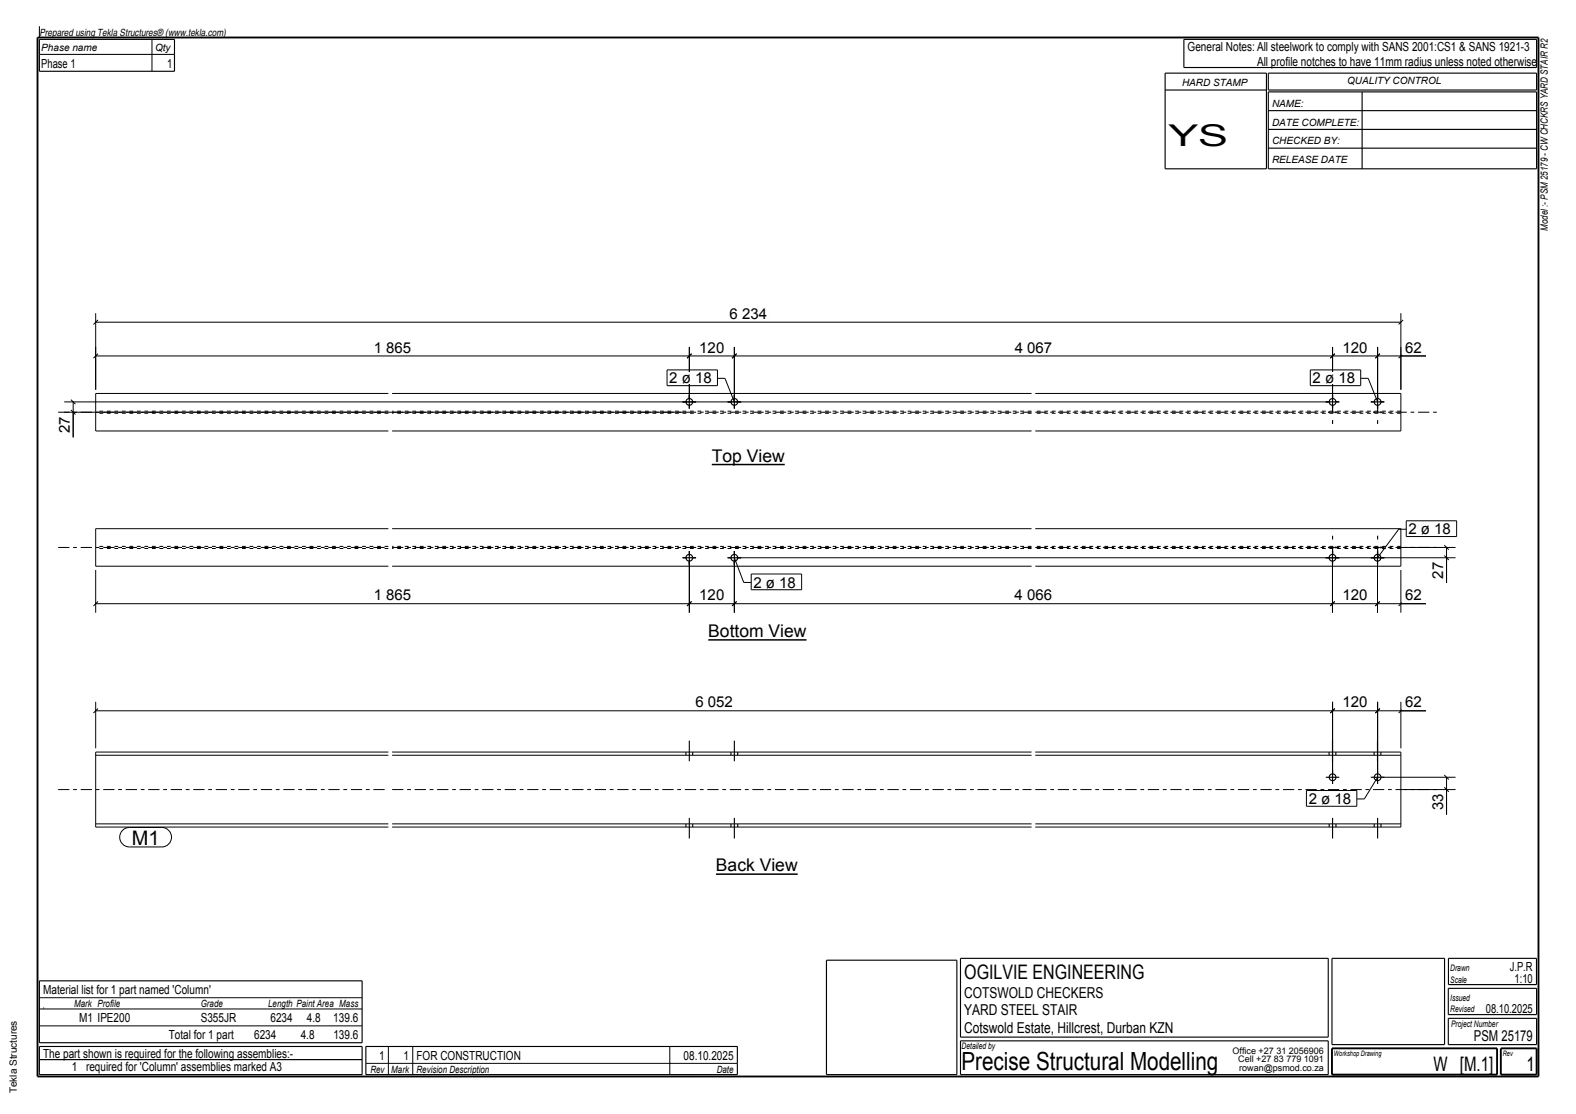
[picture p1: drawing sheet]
<svg xmlns="http://www.w3.org/2000/svg" width="420mm" height="297mm" viewBox="0 0 420 297" stroke-linecap="round" stroke-linejoin="round" font-family="sans-serif">
<path d="M10 10h400v277h-400z" fill="none" stroke="#000" stroke-width=".5"/>
<path d="M189.7 123.8h19.4" fill="none" stroke="#000" stroke-width=".4"/>
<path d="M189.7 119.6h19.4v3.5h-19.4z" fill-rule="evenodd" fill="#fefefb"/>
<path d="M190.8 233.1h21.8" fill="none" stroke="#000" stroke-width=".4"/>
<path d="M190.8 228.8h21.8v3.5h-21.8z" fill-rule="evenodd" fill="#fefefb"/>
<path d="M188.8 170.6h26.1" fill="none" stroke="#000" stroke-width=".4"/>
<path d="M188.8 166.4h26.1v3.5h-26.1z" fill-rule="evenodd" fill="#fefefb"/>
<path d="M103.5 110.2h-78M103.5 109.6h-78M274.9 110.2h-170.4M274.9 109.6h-170.4M373.3 110.2h-97.4M373.3 109.6h-97.4M103.5 145.7h-78M103.5 146.2h-78M274.9 145.7h-170.4M274.9 146.2h-170.4M373.3 145.7h-97.4M373.3 146.2h-97.4" fill="none" stroke="#000" stroke-width=".27" stroke-dasharray="1 1 1 1" stroke-linecap="butt"/>
<path d="M354.2 110.2v-.6M355.1 108v5M356 110.2v-.6M366.2 110.2v-.6M367.1 108v5M368 110.2v-.6M354.2 145.7v.5M355.1 147.8v-5M356 145.7v.5M366.2 145.7v.5M367.1 147.8v-5M368 145.7v.5" fill="none" stroke="#000" stroke-width=".3" stroke-dasharray="2 2" stroke-linecap="butt"/>
<g fill="none" stroke="#000" stroke-width=".3">
<path d="M10.5 10.5h36v8.5h-36zM310.5 19.5h27v25.5h-27zM315.5 10.5h94v7.5h-94zM338 19.5h71.5v4.5h-71.5zM310.5 24h27M338 24.5h71.5v20.5h-71.5zM338 29.5h71.5M338 34.5h71.5M338 39.5h71.5M363 24.5v20.5M181.9 107.1h3.6M183.7 105.4v3.6"/>
<path d="M193.9 107.1h3.6M195.7 105.4v3.6M353.3 107.1h3.6M355.1 105.4v3.6M365.3 107.1h3.6M367.1 105.4v3.6M181.9 148.7h3.6M183.7 146.9v3.6M193.9 148.7h3.6M195.7 146.9v3.6M353.3 148.7h3.6M355.1 146.9v3.6"/>
<path d="M365.3 148.7h3.6M367.1 146.9v3.6M183.7 197.5v5.5M195.7 197.5v5.5M355.1 197.5v5.5M367.1 197.5v5.5M182.8 200.5v.9M182.8 219.7v.8M183.7 218.1v5.5M184.6 200.5v.9M184.6 219.7v.8M194.8 200.5v.9"/>
<path d="M194.8 219.7v.8M195.7 218.1v5.5M196.6 200.5v.9M196.6 219.7v.8M353.3 207.2h3.6M354.2 200.5v.9M354.2 219.7v.8M355.1 205.4v3.6M355.1 218.1v5.5M356 200.5v.9M356 219.7v.8M365.3 207.2h3.6"/>
<path d="M366.2 200.5v.9M366.2 219.7v.8M367.1 205.4v3.6M367.1 218.1v5.5M368 200.5v.9M368 219.7v.8M220.2 256h34.8v30.5h-34.8zM256 255.5h98v21h-98zM355 255.5h30v23h-30zM386 255.5h23.5v7h-23.5zM10.5 279h86v7.5h-86zM10.5 261.5h86v16.5h-86z"/>
<path d="M97.5 279h99v7.5h-99zM256 277.5h98v9h-98zM386 263.5h23.5v7h-23.5zM386 271.5h23.5v7h-23.5z"/>
<circle cx="183.7" cy="107.2" r=".9"/>
<circle cx="195.7" cy="107.2" r=".9"/>
<circle cx="355.1" cy="107.2" r=".9"/>
<circle cx="367.1" cy="107.2" r=".9"/>
<circle cx="183.7" cy="148.7" r=".9"/>
<circle cx="195.7" cy="148.7" r=".9"/>
<circle cx="355.1" cy="148.7" r=".9"/>
<circle cx="367.1" cy="148.7" r=".9"/>
<circle cx="355.1" cy="207.2" r=".9"/>
<circle cx="367.1" cy="207.2" r=".9"/>
</g>
<g fill="none" stroke="#000" stroke-width=".27">
<path d="M10.5 7v3M10.5 14.5h36M40.5 10.5v8.5M25.5 83.5v20.4M25.5 94.9h354.5M25.5 85.9h347.8M26.1 94.3l-1.2 1.2M26.1 85.3l-1.2 1.2M183.7 92.5v13.7M184.3 94.3l-1.2 1.2M195.7 92.5v13.7M196.3 94.3l-1.2 1.2"/>
<path d="M355.1 92.5v13.7M355.7 94.3l-1.2 1.2M367.1 92.5v13.7M367.7 94.3l-1.2 1.2M373.3 83.5v20.4M373.9 94.3l-1.2 1.2M373.9 85.3l-1.2 1.2M17.1 109.9h165.6M17.1 107.1h337M18.9 109.3l1.2 1.2M18.9 106.6l1.2 1.2M19.5 107.1v9.5"/>
<path d="M103.5 104.9h-78v10h78M104.5 114.9h170.4M104.5 104.9h170.4M191.2 100.9h2l2.5 6.2M275.9 104.9h97.4v10h-97.4M362.6 100.9h2l2.5 6.2M25.5 152v11.4M103.5 141h-78v10h78M104.5 141h170.4M104.5 151h170.4M183.7 149.7v13.7M195.7 149.7v13.7"/>
<path d="M195.7 148.7l2.5 6.6h2M196.7 148.7h191.2M275.9 141h97.4v10h-97.4M355.1 149.7v13.7M367.1 149.7v13.7M373.3 152v11.4M374.3 146h13.6M374.8 141.1h-2l-5.7 7.6M384.9 148.1l1.2 1.2M384.9 145.4l1.2 1.2M385.5 146v9.4M25.5 161h354.5"/>
<path d="M26.1 160.4l-1.2 1.2M184.3 160.4l-1.2 1.2M196.3 160.4l-1.2 1.2M355.7 160.4l-1.2 1.2M367.7 160.4l-1.2 1.2M373.9 160.4l-1.2 1.2M25.5 187.1v12.4M25.5 189.5h354.5M26.1 188.9l-1.2 1.2M355.1 187.1v19.1M355.7 188.9l-1.2 1.2M367.1 187.1v19.1"/>
<path d="M367.7 188.9l-1.2 1.2M373.3 187.1v12.4M373.9 188.9l-1.2 1.2M25.5 201.4h78M25.5 219.7h78M103.5 200.5h-78v20h78M104.5 200.5h170.4M104.5 201.4h170.4M104.5 219.7h170.4M275.9 200.5h97.4v20h-97.4M275.9 201.4h97.4M275.9 219.7h97.4"/>
<path d="M367.1 207.2l-3.5 5.8h-2M368.1 207.2h19.8M374.3 210.5h13.6M384.9 209.9l1.2 1.2M384.9 206.6l1.2 1.2M385.5 207.2v10M104.5 220.5h170.4M10.5 266h86M10.5 273.5h86M10.5 269h86M11.5 268.7h.1M97.5 279h99"/>
<path d="M103.5 279v7.5M110 279v7.5M178.5 279v7.5M10.5 282.5h86M97.5 283.5h99M184 286.5h.1"/>
</g>
<path d="M15.5 109.9h88M104.5 109.9h170.4M275.9 109.9h107.4M15.5 146h88M104.5 146h170.4M275.9 146h107.4M15.5 210.5h88M104.5 210.5h170.4M275.9 210.5h107.4" fill="none" stroke="#000" stroke-width=".27" stroke-dasharray="3 1 1 1" stroke-linecap="butt"/>
<path d="M355 279.5h44v7h-44zM400 279.5h9.5v7h-9.5z" fill="none" stroke="#000" stroke-width=".5"/>
<g fill="#fefefb">
<path d="M269.8 90.4h11.2v4.2h-11.2z" fill-rule="evenodd"/>
<path d="M178.4 99.2h11.3v3h-11.3z" fill-rule="evenodd"/>
<path d="M178.4 99.2h11.3v3h-11.3z" fill-rule="evenodd"/>
</g>
<path d="M190.6 99.2v3" fill="none" stroke="#fefefb" stroke-width=".27"/>
<path d="M177.8 98.6h13.4v4.2h-13.4z" fill="none" stroke="#000" stroke-width=".27"/>
<g fill="#fefefb">
<path d="M349.8 99.2h11.3v3h-11.3z" fill-rule="evenodd"/>
<path d="M349.8 99.2h11.3v3h-11.3z" fill-rule="evenodd"/>
</g>
<path d="M362 99.2v3" fill="none" stroke="#fefefb" stroke-width=".27"/>
<path d="M349.2 98.6h13.4v4.2h-13.4z" fill="none" stroke="#000" stroke-width=".27"/>
<g fill="#fefefb">
<path d="M373.9 90.4h5.6v4.2h-5.6z" fill-rule="evenodd"/>
<path d="M357.2 90.4h7.9v4.2h-7.9z" fill-rule="evenodd"/>
<path d="M185.8 90.4h7.8v4.2h-7.8z" fill-rule="evenodd"/>
<path d="M99 90.4h11.2v4.2h-11.2z" fill-rule="evenodd"/>
<path d="M193.8 81.4h11.2v4.2h-11.2z" fill-rule="evenodd"/>
<path d="M15 110.4h4.2v5.7h-4.2z" fill-rule="evenodd"/>
<path d="M35.1 221.2h7.4v4h-7.4z" fill-rule="evenodd"/>
<path d="M35.1 221.2h7.4v4h-7.4z" fill-rule="evenodd"/>
</g>
<path d="M32.9 221.2l1.6-.6h8.6a2.6 2.6 0 0 1 2.6 2.6 2.6 2.6 0 0 1-2.6 2.6h-8.6a2.6 2.6 0 0 1-2.5-1.7 2.6 2.6 0 0 1 .9-2.9z" fill="none" stroke="#000" stroke-width=".27"/>
<g fill="#fefefb">
<path d="M348.8 211.4h11.3v3h-11.3z" fill-rule="evenodd"/>
<path d="M348.8 211.4h11.3v3h-11.3z" fill-rule="evenodd"/>
</g>
<path d="M361 211.4v3" fill="none" stroke="#fefefb" stroke-width=".27"/>
<path d="M348.2 210.8h13.4v4.2h-13.4z" fill="none" stroke="#000" stroke-width=".27"/>
<g fill="#fefefb">
<path d="M373.9 185h5.6v4.2h-5.6z" fill-rule="evenodd"/>
<path d="M357.2 185h7.9v4.2h-7.9z" fill-rule="evenodd"/>
<path d="M184.7 185h11.2v4.2h-11.2z" fill-rule="evenodd"/>
<path d="M381 211h4.2v5.7h-4.2z" fill-rule="evenodd"/>
<path d="M375.4 139.4h11.3v3h-11.3z" fill-rule="evenodd"/>
<path d="M375.4 139.4h11.3v3h-11.3z" fill-rule="evenodd"/>
</g>
<path d="M387.6 139.4v3" fill="none" stroke="#fefefb" stroke-width=".27"/>
<path d="M374.8 138.8h13.4v4.2h-13.4z" fill="none" stroke="#000" stroke-width=".27"/>
<g fill="#fefefb">
<path d="M200.8 153.6h11.3v3h-11.3z" fill-rule="evenodd"/>
<path d="M200.8 153.6h11.3v3h-11.3z" fill-rule="evenodd"/>
</g>
<path d="M213 153.6v3" fill="none" stroke="#fefefb" stroke-width=".27"/>
<path d="M200.2 153h13.4v4.2h-13.4z" fill="none" stroke="#000" stroke-width=".27"/>
<g fill="#fefefb">
<path d="M373.9 156.5h5.6v4.2h-5.6z" fill-rule="evenodd"/>
<path d="M357.2 156.5h7.8v4.2h-7.8z" fill-rule="evenodd"/>
<path d="M269.8 156.5h11.2v4.2h-11.2z" fill-rule="evenodd"/>
<path d="M185.8 156.5h7.8v4.2h-7.8z" fill-rule="evenodd"/>
<path d="M99 156.5h11.2v4.2h-11.2z" fill-rule="evenodd"/>
<path d="M381 149.2h4.2v5.7h-4.2z" fill-rule="evenodd"/>
</g>
<text font-size="8" x="311.4" y="39">YS</text>
<text font-size="6.7" x="256.3" y="285.3">Precise Structural Modelling</text>
<g font-size="5.3">
<text x="35.1" y="225.2">M1</text>
<text x="257" y="261">OGILVIE ENGINEERING</text>
<text x="382" y="285.5">W [M.1]</text>
<text x="406.8" y="285.5">1</text>
</g>
<g font-size="4.7">
<text x="189.7" y="123.1">Top View</text>
<text x="188.8" y="169.9">Bottom View</text>
<text x="190.8" y="232.3">Back View</text>
</g>
<g font-size="4">
<text x="194.4" y="85">6 234</text>
<text x="99.6" y="94">1 865</text>
<text x="186.4" y="94">120</text>
<text x="270.4" y="94">4 067</text>
<text x="357.8" y="94">120</text>
<text x="374.5" y="94">62</text>
<text x="178.4" y="102.2">2 ø 18</text>
<text x="349.8" y="102.2">2 ø 18</text>
<text x="18.6" y="115.5" transform="rotate(-90 18.6 115.5)">27</text>
<text x="375.4" y="142.4">2 ø 18</text>
<text x="384.6" y="154.3" transform="rotate(-90 384.6 154.3)">27</text>
<text x="99.6" y="160.1">1 865</text>
<text x="186.4" y="160.1">120</text>
<text x="200.8" y="156.6">2 ø 18</text>
<text x="270.4" y="160.1">4 066</text>
<text x="357.8" y="160.1">120</text>
<text x="374.5" y="160.1">62</text>
<text x="185.3" y="188.6">6 052</text>
<text x="357.8" y="188.6">120</text>
<text x="374.5" y="188.6">62</text>
<text x="348.8" y="214.4">2 ø 18</text>
<text x="384.6" y="216.1" transform="rotate(-90 384.6 216.1)">33</text>
<text x="257" y="266">COTSWOLD CHECKERS</text>
<text x="257" y="270.5">YARD STEEL STAIR</text>
<text x="257" y="275.5">Cotswold Estate, Hillcrest, Durban KZN</text>
<text x="392.8" y="277.5">PSM 25179</text>
</g>
<g font-size="3.3">
<text x="11" y="18">Phase 1</text>
<text x="44.5" y="18">1</text>
<text x="316.5" y="13.5">General Notes: All steelwork to comply with SANS 2001:CS1 &amp; SANS 1921-3</text>
<text x="335" y="17.5">All profile notches to have 11mm radius unless noted otherwise</text>
<text x="402.4" y="258.7">J.P.R</text>
<text x="403.6" y="262">1:10</text>
<text x="11.5" y="265">Material list for 1 part named 'Column'</text>
<text x="21.1" y="272.5">M1 IPE200</text>
<text x="53.5" y="272.5">S355JR</text>
<text x="72.1" y="272.5">6234</text>
<text x="81.8" y="272.5">4.8</text>
<text x="88.8" y="272.5">139.6</text>
<text x="396" y="270">08.10.2025</text>
<text x="45" y="277">Total for 1 part</text>
<text x="67.7" y="277">6234</text>
<text x="80.1" y="277">4.8</text>
<text x="88.8" y="277">139.6</text>
<text x="11.5" y="282">The part shown is required for the following assemblies:-</text>
<text x="19.2" y="285.5">1 required for 'Column' assemblies marked A3</text>
<text x="101" y="282.5">1</text>
<text x="107.5" y="282.5">1 FOR CONSTRUCTION</text>
<text x="182.2" y="282.5">08.10.2025</text>
</g>
<g font-size="2.7">
<text x="10.5" y="9.5">Prepared using Tekla Structures® (www.tekla.com)</text>
<text x="11" y="13.5">Phase name</text>
<text x="41.3" y="13.5">Qty</text>
<text x="315" y="23">HARD STAMP</text>
<text x="359" y="22.5">QUALITY CONTROL</text>
<text x="339" y="28.5">NAME:</text>
<text x="339" y="33.5">DATE COMPLETE:</text>
<text x="339" y="38.5">CHECKED BY:</text>
<text x="339" y="43.5">RELEASE DATE</text>
<text x="412.5" y="61.5" transform="rotate(-90 412.5 61.5)">Model :- PSM 25179 - CW CHCKRS YARD STAIR R2</text>
<text x="19.8" y="268.5">Mark Profile</text>
<text x="53.5" y="268.5">Grade</text>
<text x="71.5" y="268.5">Length Paint Area Mass</text>
<text x="98.7" y="286">Rev</text>
<text x="104.3" y="286">Mark</text>
<text x="111" y="286">Revision Description</text>
<text x="191" y="286">Date</text>
<text x="4.5" y="291.5" transform="rotate(-90 4.5 291.5)">Tekla Structures</text>
</g>
<g font-size="2.4">
<text x="386.5" y="262">Scale</text>
<text x="386.5" y="258.7">Drawn</text>
<text x="386.5" y="266.8">Issued</text>
<text x="386.5" y="269.8">Revised</text>
<text x="386.7" y="273.7">Project Number</text>
<text x="256.3" y="279.7">Detailed by</text>
<text x="328.5" y="281">Office +27 31 2056906</text>
<text x="330" y="283.3">Cell +27 83 779 1091</text>
<text x="330.3" y="285.5">rowan@psmod.co.za</text>
</g>
<g font-size="2">
<text x="355.5" y="281.5">Workshop Drawing</text>
<text x="400.5" y="281.5">Rev</text>
</g>
</svg>
